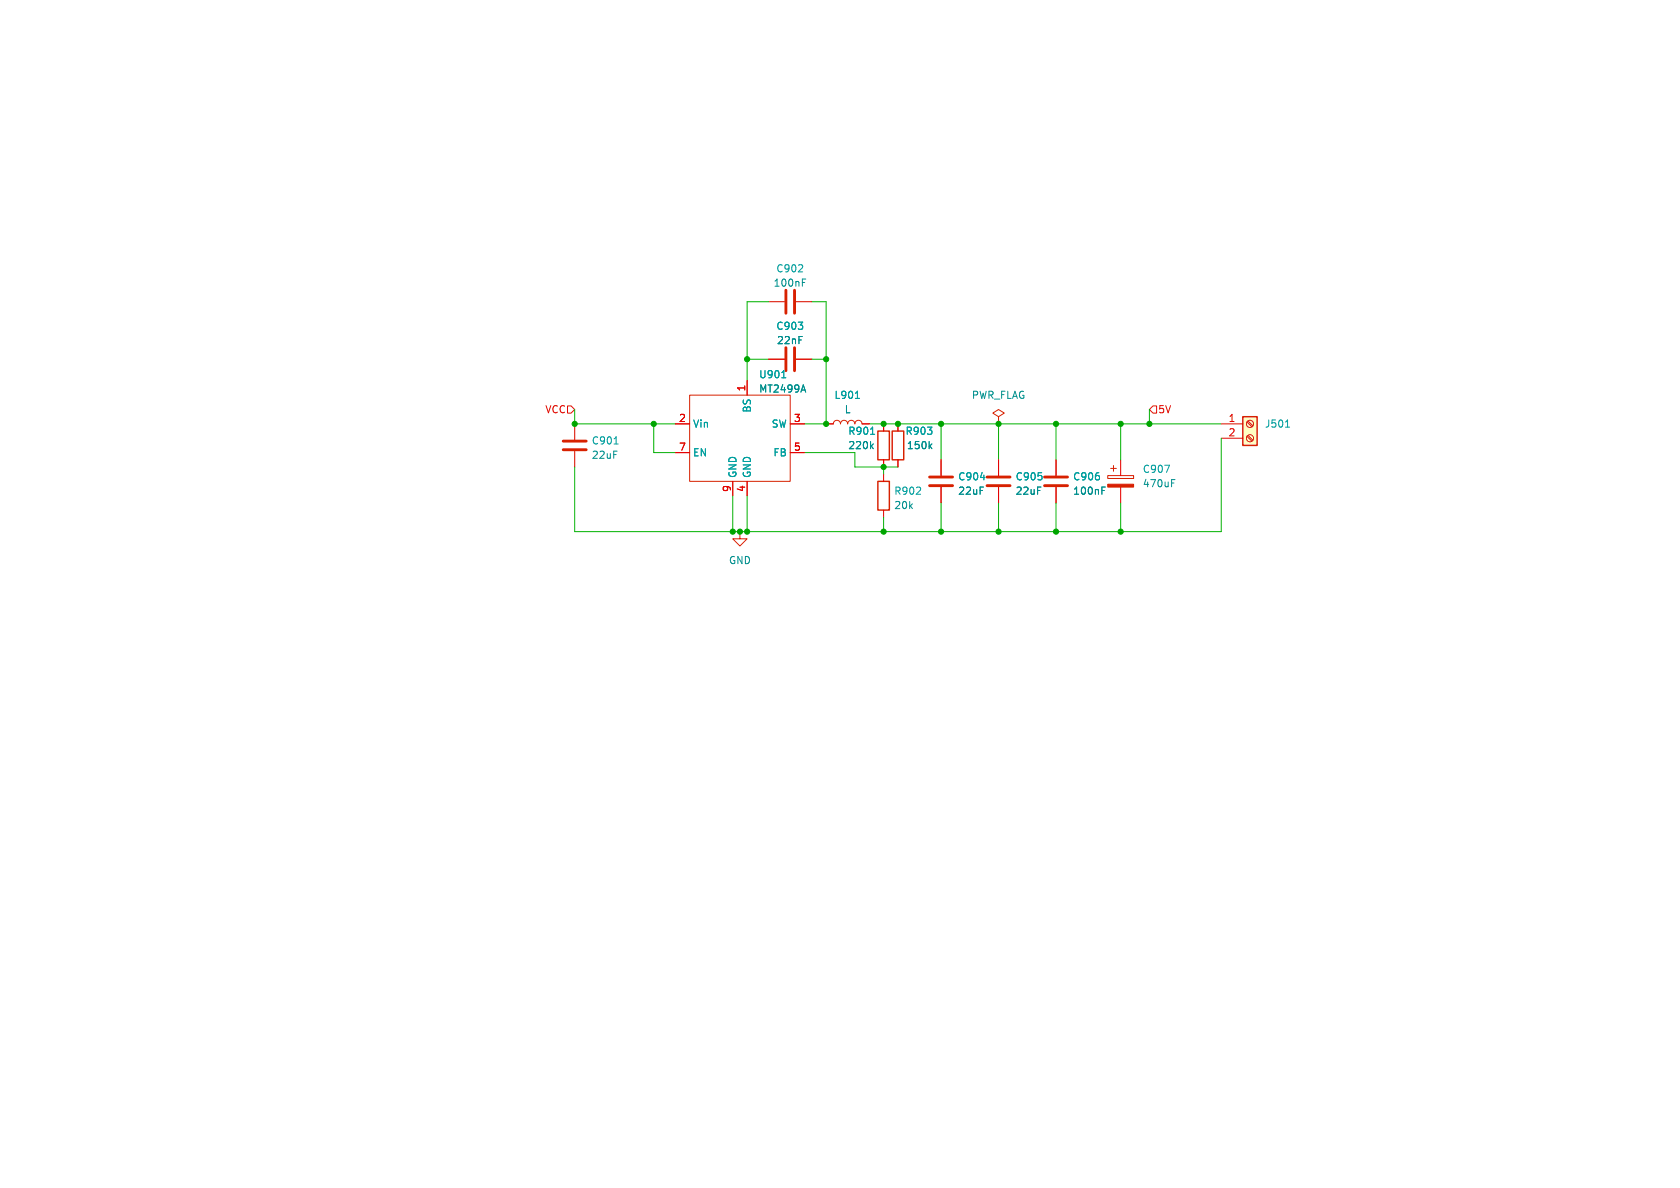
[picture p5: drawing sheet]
<svg xmlns="http://www.w3.org/2000/svg" width="297mm" height="210mm" viewBox="0 0 297 210" stroke-linecap="round" stroke-linejoin="round" font-family="sans-serif">
<path d="M121.9 69.9h17.8v15.2h-17.8zM147.3 74.9a.64 .64 0 0 1 .7-.6 .64 .64 0 0 1 .6 .6 .64 .64 0 0 1 .6-.6 .64 .64 0 0 1 .7 .6 .64 .64 0 0 1 .6-.6 .64 .64 0 0 1 .6 .6 .64 .64 0 0 1 .7-.6 .64 .64 0 0 1 .6 .6M176.5 73.7l1-.7-1-.6-1 .6 1 .7v1.2M130.8 94v1.3h1.3l-1.3 1.2-1.3-1.2h1.3M195.8 84.1h4.6v.5h-4.6zM196.3 82.8h1.1M196.8 82.3v1" fill="none" stroke="#d72100" stroke-width=".18"/>
<g fill="none" stroke="#df0000" stroke-width=".18">
<path d="M135.9 53.3h2.8M140.7 53.3h2.8M101.6 74.9v2.8M101.6 79.8v2.8M119.4 74.9h2.5M132.1 67.3v2.6M135.9 63.5h2.8M139.7 74.9h2.5M140.7 63.5h2.8M146 74.9h1.3M152.4 74.9h1.3M156.2 74.9v1.3"/>
<path d="M158.7 74.9v1.3M176.5 74.9h.1M119.4 80h2.5M129.5 85.1v2.5M132.1 85.1v2.5M139.7 80h2.5M156.2 81.3v1.3M156.2 83.8v1.3M156.2 90.2v1.2M158.7 81.3v1.3M166.4 81.3v2.8M166.4 86.1v2.8"/>
<path d="M176.5 81.3v2.8M176.5 86.1v2.8M186.7 81.3v2.8M186.7 86.1v2.8M198.1 81.3v2.8M198.1 86.1v2.8"/>
</g>
<path d="M108.6 78.5h.7M138.2 66.8h.7M151.2 70.4h.7M153.9 76.8h.7M173.3 84.4h.8M205.9 82.2h.9l-.6 1.3" fill="none" stroke="#00a0a0" stroke-width=".18"/>
<path d="M138.9 51.3v4.1M140.5 51.3v4.1M99.6 79.5h4M99.6 78h4M138.9 61.5v4M140.5 61.5v4M164.3 85.9h4.1M164.3 84.3h4.1M174.5 85.9h4.1M174.5 84.3h4.1M184.7 85.9h4M184.7 84.3h4" fill="none" stroke="#d72100" stroke-width=".51"/>
<path d="M141.8 49.9h.5M141.8 49.3h.7M142 68l.4 1.3M154 78.8l.4 .5M154.4 78.5l-.5 .5M164.4 78.8l.3 .5M164.7 78.5l-.4 .5M194.8 86.7h.4M194.8 86.1h.6M207.1 85.4h.4M207.1 84.8h.6" fill="none" stroke="#008e8e" stroke-width=".18"/>
<path d="M155.2 76.2h2v5.1h-2zM157.7 76.2h2.1v5.1h-2.1zM155.2 85.1h2v5.1h-2z" fill="none" stroke="#d72100" stroke-width=".25"/>
<path d="M195.8 85.6h4.6v.5h-4.6z" fill="#d72100" stroke="#d72100" stroke-width=".18"/>
<path d="M219.7 73.7h2.5v5h-2.5z" fill="#ffffc2"/>
<path d="M219.7 73.7h2.5v5h-2.5z" fill="none" stroke="#d72100" stroke-width=".25"/>
<g fill="none" stroke="#d72100" stroke-width=".18">
<path d="M220.4 77.1l.9 .9M220.4 74.6l.9 .8M220.6 77l.9 .8M220.6 74.4l.9 .9"/>
<circle cx="221" cy="74.9" r=".63"/>
<circle cx="221" cy="77.5" r=".63"/>
</g>
<g fill="none" stroke="#df0000" stroke-width=".18">
<path d="M119.4 74.9h2.5M132.1 67.3v2.6M135.9 63.5h2.8M139.7 74.9h2.5M140.7 63.5h2.8M146 74.9h1.3M152.4 74.9h1.3M156.2 74.9v1.3M158.7 74.9v1.3M215.9 74.9h3.8M215.9 77.5h3.8M119.4 80h2.5"/>
<path d="M129.5 85.1v2.5M132.1 85.1v2.5M139.7 80h2.5M156.2 81.3v1.3M158.7 81.3v1.3M166.4 81.3v2.8M166.4 86.1v2.8M176.5 81.3v2.8M176.5 86.1v2.8M186.7 81.3v2.8M186.7 86.1v2.8"/>
</g>
<path d="M138.2 66.8h.7M151.2 70.4h.7M153.9 76.8h.7M227.3 75.5h.7M173.3 84.4h.8" fill="none" stroke="#00a0a0" stroke-width=".18"/>
<path d="M100.3 71.8h.7l.6 .6-.6 .6h-.7zM203.8 71.8h.7v1.2h-.7l-.6-.6z" fill="none" stroke="#eb000a" stroke-width=".18"/>
<g fill="none" stroke="#00b200" stroke-width=".18">
<path d="M135.9 53.3h-3.8v14M143.5 53.3h2.5v21.6h-3.8M101.6 72.4v2.5h17.8M115.6 74.9v5.1h3.8M132.1 63.5h3.8M143.5 63.5h2.5M153.7 74.9h62.2M166.4 74.9v6.4M176.5 74.9v6.4M186.7 74.9v6.4M198.1 74.9v6.4M203.2 72.4v2.5"/>
<path d="M215.9 77.5v16.5h-114.3v-11.4M129.5 87.6v6.4M132.1 87.6v6.4M142.2 80h8.9v2.6h7.6M156.2 82.6v1.2M156.2 91.4v2.6M166.4 88.9v5.1M176.5 88.9v5.1M186.7 88.9v5.1M198.1 88.9v5.1"/>
</g>
<path d="M142 68l.4 1.3M154 78.8l.4 .5M154.4 78.5l-.5 .5M164.4 78.8l.3 .5M164.7 78.5l-.4 .5M194.8 86.7h.4M194.8 86.1h.6" fill="none" stroke="#008e8e" stroke-width=".18"/>
<g fill="#00a400" stroke="#00a400" stroke-width=".18">
<circle cx="115.6" cy="74.9" r=".46"/>
<circle cx="156.2" cy="74.9" r=".46"/>
<circle cx="129.5" cy="94" r=".46"/>
<circle cx="146" cy="74.9" r=".46"/>
<circle cx="158.7" cy="74.9" r=".46"/>
<circle cx="146" cy="63.5" r=".46"/>
<circle cx="132.1" cy="63.5" r=".46"/>
<circle cx="130.8" cy="94" r=".46"/>
<circle cx="132.1" cy="94" r=".46"/>
<circle cx="101.6" cy="74.9" r=".46"/>
<circle cx="176.5" cy="74.9" r=".46"/>
<circle cx="186.7" cy="74.9" r=".46"/>
<circle cx="166.4" cy="74.9" r=".46"/>
<circle cx="156.2" cy="94" r=".46"/>
<circle cx="166.4" cy="94" r=".46"/>
<circle cx="198.1" cy="74.9" r=".46"/>
<circle cx="198.1" cy="94" r=".46"/>
<circle cx="176.5" cy="94" r=".46"/>
<circle cx="186.7" cy="94" r=".46"/>
<circle cx="156.2" cy="82.6" r=".46"/>
<circle cx="203.2" cy="74.9" r=".46"/>
</g>
<g font-size="1.8" fill="#008e8e">
<text x="136.7" y="50.9">100nF</text>
<text x="137.3" y="61">22nF</text>
<text x="134.1" y="69.6">MT2499A</text>
<text x="171.7" y="70.7">PWR_FLAG</text>
<text x="149.2" y="73.3">L</text>
<text x="104.5" y="81.3">22uF</text>
<text x="149.9" y="79.6">220k</text>
<text x="160.2" y="79.6">150k</text>
<text x="169.3" y="87.7">22uF</text>
<text x="179.5" y="87.7">22uF</text>
<text x="189.6" y="87.7">100nF</text>
<text x="201.9" y="86.3">470uF</text>
<text x="158" y="90.2">20k</text>
<text x="128.8" y="99.9">GND</text>
</g>
<g font-size="1.8" fill="#00a0a0">
<text x="137.1" y="48.3">C902</text>
<text x="137.1" y="58.5">C903</text>
<text x="134.1" y="67.1">U901</text>
<text x="147.4" y="70.7">L901</text>
<text x="122.4" y="75.8">Vin</text>
<text x="132.9" y="73" transform="rotate(-90 132.9 73)">BS</text>
<text x="136.3" y="75.8">SW</text>
<text x="149.9" y="77.1">R901</text>
<text x="160" y="77.1">R903</text>
<text x="223.5" y="75.8">J501</text>
<text x="104.5" y="78.8">C901</text>
<text x="122.4" y="80.9">EN</text>
<text x="136.6" y="80.9">FB</text>
<text x="201.9" y="83.8">C907</text>
<text x="130.4" y="84.6" transform="rotate(-90 130.4 84.6)">GND</text>
<text x="132.9" y="84.6" transform="rotate(-90 132.9 84.6)">GND</text>
<text x="158" y="87.7">R902</text>
<text x="169.3" y="85.1">C904</text>
<text x="179.5" y="85.1">C905</text>
<text x="189.6" y="85.1">C906</text>
</g>
<g font-size="1.8" fill="#e70000">
<text x="131.8" y="69.3" transform="rotate(-90 131.8 69.3)">1</text>
<text x="119.9" y="74.7">2</text>
<text x="140.3" y="74.7">3</text>
<text x="217.1" y="74.7">1</text>
<text x="217.1" y="77.2">2</text>
<text x="119.9" y="79.8">7</text>
<text x="140.3" y="79.8">5</text>
<text x="129.3" y="87.1" transform="rotate(-90 129.3 87.1)">9</text>
<text x="131.8" y="87.1" transform="rotate(-90 131.8 87.1)">4</text>
</g>
<g font-size="1.8" fill="#eb000a">
<text x="96.3" y="73.3">VCC</text>
<text x="204.7" y="73.3">5V</text>
</g>
</svg>
